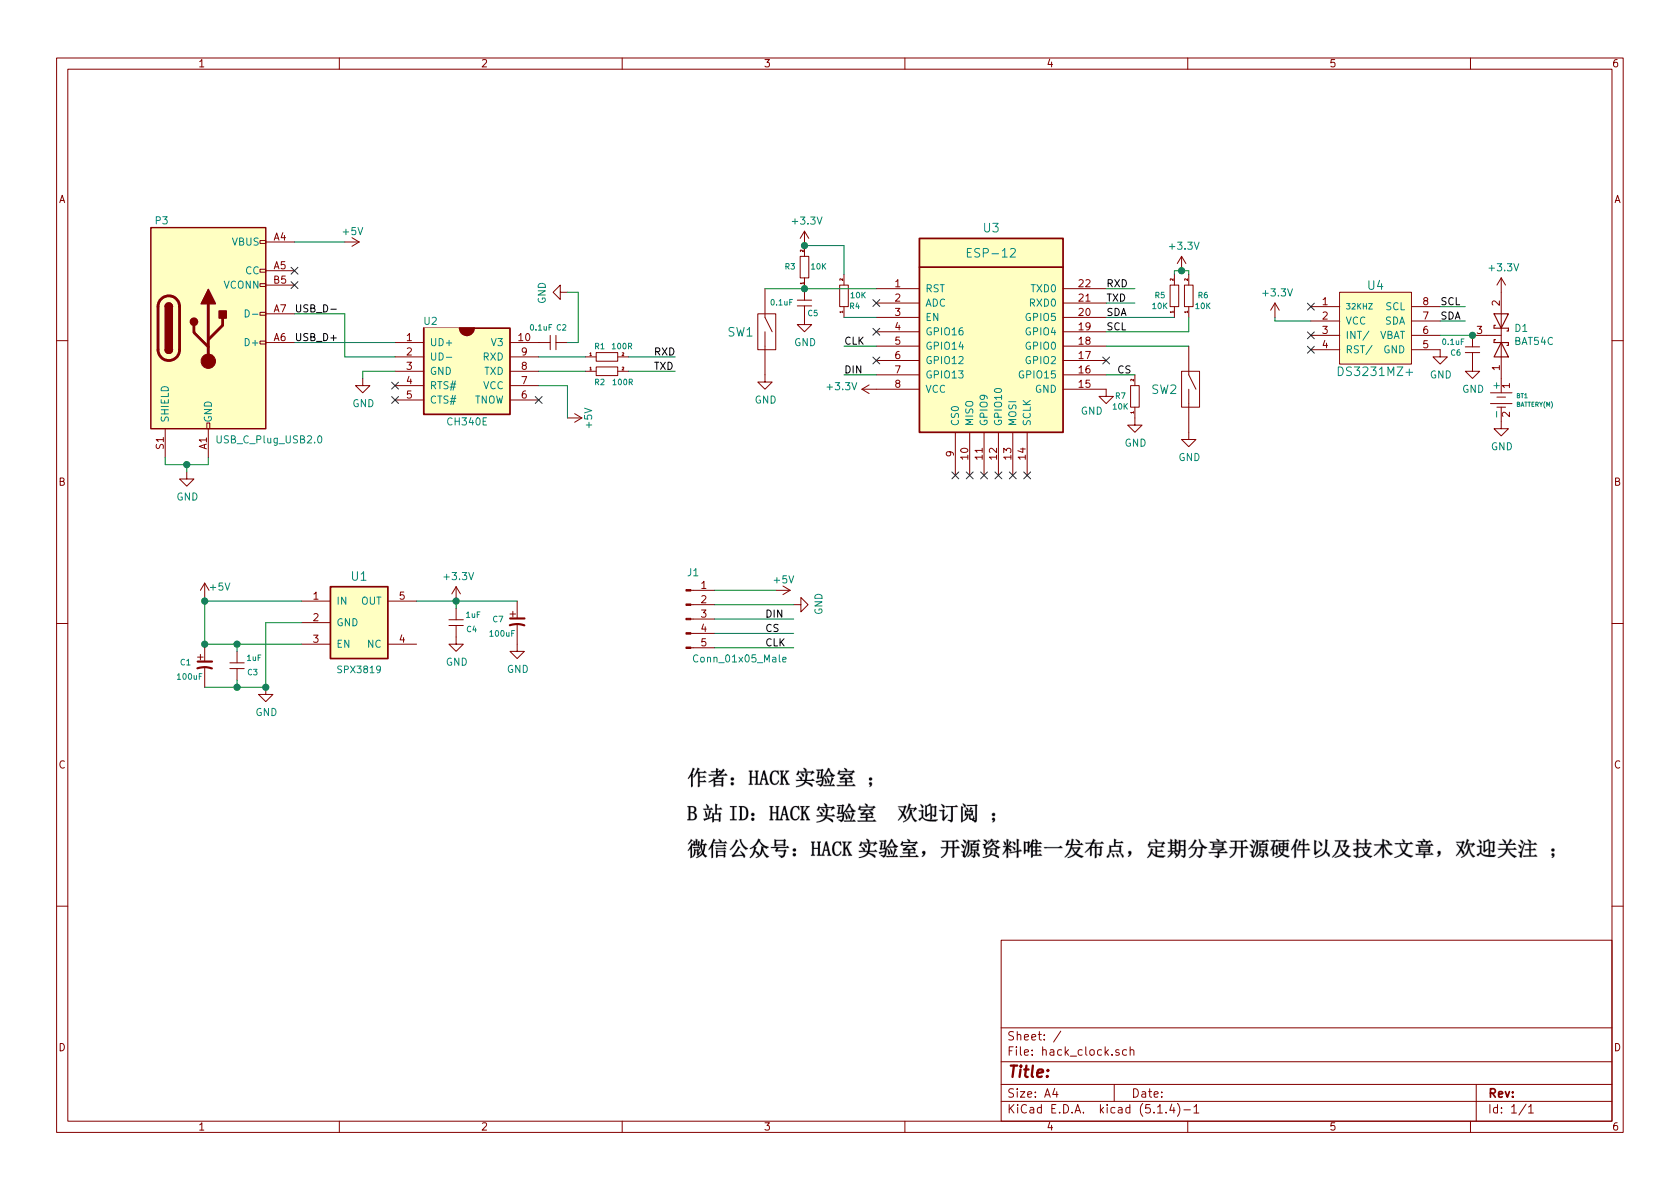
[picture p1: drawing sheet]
EESchema Schematic File Version 4
LIBS:hack_clock-cache
EELAYER 30 0
EELAYER END
$Descr A4 11693 8268
encoding utf-8
Sheet 1 1
Title ""
Date ""
Rev ""
Comp ""
Comment1 ""
Comment2 ""
Comment3 ""
Comment4 ""
$EndDescr
$Comp
L Connector:USB_C_Plug_USB2.0 P3
U 1 1
P 1450 2275
F 0 "P3" H 1125 3025 50  0000 C CNN
F 1 "USB_C_Plug_USB2.0" H 1875 1500 50  0000 C CNN
F 2 "NewLibCool:USB-Type-C" H 1600 2275 50  0001 C CNN
F 3 "https://www.usb.org/sites/default/files/documents/usb_type-c.zip" H 1600 2275 50  0001 C CNN
	1    1450 2275
	1    0    0    -1  
$EndComp
Text Label 2050 2375 0    50   ~ 0
USB_D+
Text Label 2050 2175 0    50   ~ 0
USB_D-
Wire Wire Line
	2050 2175 2400 2175
NoConn ~ 2050 1875
NoConn ~ 2050 1975
$Comp
L power:GND #PWR0119
U 1 1
P 1300 3275
F 0 "#PWR0119" H 1300 3025 50  0001 C CNN
F 1 "GND" H 1305 3102 50  0000 C CNN
F 2 "" H 1300 3275 50  0001 C CNN
F 3 "" H 1300 3275 50  0001 C CNN
	1    1300 3275
	1    0    0    -1  
$EndComp
Wire Wire Line
	1150 3175 1150 3225
Wire Wire Line
	1150 3225 1300 3225
Wire Wire Line
	1450 3225 1450 3175
Wire Wire Line
	1300 3225 1300 3275
Connection ~ 1300 3225
Wire Wire Line
	1300 3225 1450 3225
$Comp
L LibCool:CH340E U2
U 1 1
P 3250 2575
F 0 "U2" H 3050 2925 50  0000 R CNN
F 1 "CH340E" H 3400 2225 50  0000 R CNN
F 2 "Package_SO:TSSOP-10_3x3mm_P0.5mm" H 3250 2575 50  0001 C CNN
F 3 "" H 3250 2575 50  0001 C CNN
	1    3250 2575
	1    0    0    -1  
$EndComp
NoConn ~ 3750 2775
$Comp
L power:+5V #PWR0107
U 1 1
P 3950 2900
F 0 "#PWR0107" H 3950 2750 50  0001 C CNN
F 1 "+5V" H 3875 3050 50  0000 L CNN
F 2 "" H 3950 2900 50  0001 C CNN
F 3 "" H 3950 2900 50  0001 C CNN
	1    3950 2900
	0    1    1    0   
$EndComp
$Comp
L LibCool:C(MM) C2
U 1 1
P 3850 2375
F 0 "C2" H 3750 2275 39  0000 L CNN
F 1 "0.1uF" H 3850 2275 39  0000 L CNN
F 2 "NewLibCool:0603_C" H 3888 2225 30  0001 C CNN
F 3 "" H 3850 2375 60  0000 C CNN
	1    3850 2375
	-1   0    0    1   
$EndComp
$Comp
L power:GND #PWR0108
U 1 1
P 3950 2025
F 0 "#PWR0108" H 3950 1775 50  0001 C CNN
F 1 "GND" H 3955 1852 50  0000 C CNN
F 2 "" H 3950 2025 50  0001 C CNN
F 3 "" H 3950 2025 50  0001 C CNN
	1    3950 2025
	0    1    1    0   
$EndComp
Wire Wire Line
	4075 2475 3750 2475
Wire Wire Line
	3750 2575 4075 2575
Wire Wire Line
	3950 2375 4025 2375
Wire Wire Line
	4025 2375 4025 2025
Wire Wire Line
	4025 2025 3950 2025
Wire Wire Line
	3950 2900 3950 2675
Wire Wire Line
	3950 2675 3750 2675
$Comp
L LibCool:MIC5233(M) U1
U 1 1
P 2500 4325
F 0 "U1" H 2500 4650 60  0000 C CNN
F 1 "SPX3819" H 2500 4000 47  0000 C CNN
F 2 "NewLibCool:SOT23-5" H 2600 3975 60  0001 C CNN
F 3 "" H 2600 3975 60  0000 C CNN
	1    2500 4325
	1    0    0    -1  
$EndComp
Wire Wire Line
	2050 2375 2750 2375
Wire Wire Line
	2400 2175 2400 2475
Wire Wire Line
	2400 2475 2750 2475
$Comp
L power:GND #PWR0101
U 1 1
P 2525 2625
F 0 "#PWR0101" H 2525 2375 50  0001 C CNN
F 1 "GND" H 2530 2452 50  0000 C CNN
F 2 "" H 2525 2625 50  0001 C CNN
F 3 "" H 2525 2625 50  0001 C CNN
	1    2525 2625
	1    0    0    -1  
$EndComp
Wire Wire Line
	2750 2575 2525 2575
Wire Wire Line
	2525 2575 2525 2625
NoConn ~ 2750 2675
NoConn ~ 2750 2775
$Comp
L power:+5V #PWR0102
U 1 1
P 1425 4150
F 0 "#PWR0102" H 1425 4000 50  0001 C CNN
F 1 "+5V" H 1450 4225 50  0000 L CNN
F 2 "" H 1425 4150 50  0001 C CNN
F 3 "" H 1425 4150 50  0001 C CNN
	1    1425 4150
	1    0    0    -1  
$EndComp
Wire Wire Line
	2100 4175 1425 4175
Wire Wire Line
	1425 4175 1425 4150
Wire Wire Line
	1425 4175 1425 4475
Connection ~ 1425 4175
$Comp
L power:GND #PWR0103
U 1 1
P 1850 4775
F 0 "#PWR0103" H 1850 4525 50  0001 C CNN
F 1 "GND" H 1855 4602 50  0000 C CNN
F 2 "" H 1850 4775 50  0001 C CNN
F 3 "" H 1850 4775 50  0001 C CNN
	1    1850 4775
	1    0    0    -1  
$EndComp
Wire Wire Line
	2100 4325 1850 4325
$Comp
L LibCool:C(MM) C3
U 1 1
P 1650 4625
F 0 "C3" V 1600 4475 39  0000 L CNN
F 1 "1uF" V 1700 4450 39  0000 L CNN
F 2 "NewLibCool:0603_C" H 1688 4475 30  0001 C CNN
F 3 "" H 1650 4625 60  0000 C CNN
	1    1650 4625
	0    -1   -1   0   
$EndComp
Connection ~ 1425 4475
$Comp
L LibCool:CC1 C1
U 1 1
P 1425 4625
F 0 "C1" H 1250 4650 40  0000 L CNN
F 1 "100uF" H 1225 4550 40  0000 L CNN
F 2 "NewLibCool:TantalC_SizeT_3528" H 1425 4625 60  0001 C CNN
F 3 "" H 1425 4625 60  0000 C CNN
	1    1425 4625
	1    0    0    -1  
$EndComp
Wire Wire Line
	1425 4775 1650 4775
Wire Wire Line
	1850 4325 1850 4775
Connection ~ 1850 4775
Wire Wire Line
	1425 4475 1650 4475
Wire Wire Line
	1650 4525 1650 4475
Connection ~ 1650 4475
Wire Wire Line
	1650 4475 2100 4475
Wire Wire Line
	1650 4725 1650 4775
Connection ~ 1650 4775
Wire Wire Line
	1650 4775 1850 4775
Wire Wire Line
	2900 4175 3175 4175
$Comp
L power:+3.3V #PWR0104
U 1 1
P 3175 4175
F 0 "#PWR0104" H 3175 4025 50  0001 C CNN
F 1 "+3.3V" H 3190 4348 50  0000 C CNN
F 2 "" H 3175 4175 50  0001 C CNN
F 3 "" H 3175 4175 50  0001 C CNN
	1    3175 4175
	1    0    0    -1  
$EndComp
Connection ~ 3175 4175
$Comp
L LibCool:C(MM) C4
U 1 1
P 3175 4325
F 0 "C4" V 3125 4175 39  0000 L CNN
F 1 "1uF" V 3225 4150 39  0000 L CNN
F 2 "NewLibCool:0603_C" H 3213 4175 30  0001 C CNN
F 3 "" H 3175 4325 60  0000 C CNN
	1    3175 4325
	0    -1   -1   0   
$EndComp
Wire Wire Line
	3175 4225 3175 4175
$Comp
L power:GND #PWR0105
U 1 1
P 3175 4425
F 0 "#PWR0105" H 3175 4175 50  0001 C CNN
F 1 "GND" H 3180 4252 50  0000 C CNN
F 2 "" H 3175 4425 50  0001 C CNN
F 3 "" H 3175 4425 50  0001 C CNN
	1    3175 4425
	1    0    0    -1  
$EndComp
$Comp
L LibCool:ESP-12 U3
U 1 1
P 6900 2350
F 0 "U3" H 6900 3125 60  0000 C CNN
F 1 "ESP-12" H 6900 2950 60  0000 C CNN
F 2 "RF_Module:ESP-12E" H 7650 2150 60  0001 C CNN
F 3 "" H 7650 2150 60  0000 C CNN
	1    6900 2350
	1    0    0    -1  
$EndComp
Text Label 4550 2475 0    50   ~ 0
RXD
Text Label 4550 2575 0    50   ~ 0
TXD
Text Label 7700 2000 0    50   ~ 0
RXD
Text Label 7700 2100 0    50   ~ 0
TXD
Wire Wire Line
	7700 2000 7900 2000
Wire Wire Line
	7700 2100 7900 2100
$Comp
L LibCool:RES(M) R1
U 1 1
P 4225 2475
F 0 "R1" H 4175 2550 39  0000 C CNN
F 1 "100R" H 4330 2550 39  0000 C CNN
F 2 "NewLibCool:0603_R" H 4225 2475 60  0001 C CNN
F 3 "" H 4225 2475 60  0000 C CNN
	1    4225 2475
	1    0    0    -1  
$EndComp
$Comp
L LibCool:RES(M) R2
U 1 1
P 4225 2575
F 0 "R2" H 4175 2500 39  0000 C CNN
F 1 "100R" H 4335 2500 39  0000 C CNN
F 2 "NewLibCool:0603_R" H 4225 2575 60  0001 C CNN
F 3 "" H 4225 2575 60  0000 C CNN
	1    4225 2575
	1    0    0    -1  
$EndComp
Wire Wire Line
	4375 2475 4700 2475
Wire Wire Line
	4375 2575 4700 2575
$Comp
L LibCool:C(MM) C5
U 1 1
P 5600 2100
F 0 "C5" V 5525 2000 39  0000 L CNN
F 1 "0.1uF" V 5600 2175 39  0000 L CNN
F 2 "NewLibCool:0603_C" H 5638 1950 30  0001 C CNN
F 3 "" H 5600 2100 60  0000 C CNN
	1    5600 2100
	0    -1   -1   0   
$EndComp
Wire Wire Line
	5600 2000 6100 2000
$Comp
L LibCool:RES(M) R3
U 1 1
P 5600 1850
F 0 "R3" V 5600 1950 39  0000 C CNN
F 1 "10K" V 5600 1750 39  0000 C CNN
F 2 "NewLibCool:0603_R" H 5600 1850 60  0001 C CNN
F 3 "" H 5600 1850 60  0000 C CNN
	1    5600 1850
	0    -1   -1   0   
$EndComp
Connection ~ 5600 2000
$Comp
L power:+3.3V #PWR0106
U 1 1
P 5600 1700
F 0 "#PWR0106" H 5600 1550 50  0001 C CNN
F 1 "+3.3V" H 5615 1873 50  0000 C CNN
F 2 "" H 5600 1700 50  0001 C CNN
F 3 "" H 5600 1700 50  0001 C CNN
	1    5600 1700
	1    0    0    -1  
$EndComp
$Comp
L power:GND #PWR0109
U 1 1
P 5600 2200
F 0 "#PWR0109" H 5600 1950 50  0001 C CNN
F 1 "GND" H 5605 2027 50  0000 C CNN
F 2 "" H 5600 2200 50  0001 C CNN
F 3 "" H 5600 2200 50  0001 C CNN
	1    5600 2200
	1    0    0    -1  
$EndComp
$Comp
L LibCool:RES(M) R4
U 1 1
P 5875 2050
F 0 "R4" V 5800 1975 39  0000 C CNN
F 1 "10K" V 5875 1950 39  0000 C CNN
F 2 "NewLibCool:0603_R" H 5875 2050 60  0001 C CNN
F 3 "" H 5875 2050 60  0000 C CNN
	1    5875 2050
	0    -1   -1   0   
$EndComp
Wire Wire Line
	6100 2200 5875 2200
Wire Wire Line
	5600 1700 5875 1700
Wire Wire Line
	5875 1700 5875 1900
Connection ~ 5600 1700
NoConn ~ 6100 2100
NoConn ~ 6100 2300
$Comp
L LibCool:switch SW1
U 1 1
P 5325 2300
F 0 "SW1" V 5325 2225 60  0000 R CNN
F 1 "switch" V 5250 2675 60  0001 R CNN
F 2 "NewLibCool:SWITCH_PUSH" H 5325 3300 60  0001 C CNN
F 3 "" H 5045 1825 60  0001 C CNN
	1    5325 2300
	0    1    1    0   
$EndComp
Wire Wire Line
	5325 2000 5600 2000
$Comp
L power:GND #PWR0110
U 1 1
P 5325 2600
F 0 "#PWR0110" H 5325 2350 50  0001 C CNN
F 1 "GND" H 5330 2427 50  0000 C CNN
F 2 "" H 5325 2600 50  0001 C CNN
F 3 "" H 5325 2600 50  0001 C CNN
	1    5325 2600
	1    0    0    -1  
$EndComp
Wire Wire Line
	6100 2400 5875 2400
Wire Wire Line
	6100 2600 5875 2600
Text Label 5875 2400 0    50   ~ 0
CLK
Text Label 5875 2600 0    50   ~ 0
DIN
NoConn ~ 6100 2500
Text Label 7775 2600 0    50   ~ 0
CS
Wire Wire Line
	7700 2600 7900 2600
Text Label 7700 2200 0    50   ~ 0
SDA
Text Label 7700 2300 0    50   ~ 0
SCL
NoConn ~ 7700 2500
NoConn ~ 6650 3300
NoConn ~ 6750 3300
NoConn ~ 6850 3300
NoConn ~ 6950 3300
NoConn ~ 7050 3300
NoConn ~ 7150 3300
$Comp
L power:+3.3V #PWR0111
U 1 1
P 6100 2700
F 0 "#PWR0111" H 6100 2550 50  0001 C CNN
F 1 "+3.3V" V 6115 2828 50  0000 L CNN
F 2 "" H 6100 2700 50  0001 C CNN
F 3 "" H 6100 2700 50  0001 C CNN
	1    6100 2700
	0    -1   -1   0   
$EndComp
$Comp
L power:GND #PWR0112
U 1 1
P 7700 2700
F 0 "#PWR0112" H 7700 2450 50  0001 C CNN
F 1 "GND" H 7600 2550 50  0000 C CNN
F 2 "" H 7700 2700 50  0001 C CNN
F 3 "" H 7700 2700 50  0001 C CNN
	1    7700 2700
	1    0    0    -1  
$EndComp
$Comp
L power:GND #PWR0113
U 1 1
P 8275 3000
F 0 "#PWR0113" H 8275 2750 50  0001 C CNN
F 1 "GND" H 8280 2827 50  0000 C CNN
F 2 "" H 8275 3000 50  0001 C CNN
F 3 "" H 8275 3000 50  0001 C CNN
	1    8275 3000
	1    0    0    -1  
$EndComp
Wire Wire Line
	2050 1675 2400 1675
$Comp
L power:+5V #PWR0120
U 1 1
P 2400 1675
F 0 "#PWR0120" H 2400 1525 50  0001 C CNN
F 1 "+5V" V 2325 1650 50  0000 L CNN
F 2 "" H 2400 1675 50  0001 C CNN
F 3 "" H 2400 1675 50  0001 C CNN
	1    2400 1675
	0    1    1    0   
$EndComp
$Comp
L LibCool:RES(M) R5
U 1 1
P 8175 2050
F 0 "R5" V 8175 2150 39  0000 C CNN
F 1 "10K" V 8100 2150 39  0000 C CNN
F 2 "NewLibCool:0603_R" H 8175 2050 60  0001 C CNN
F 3 "" H 8175 2050 60  0000 C CNN
	1    8175 2050
	0    -1   -1   0   
$EndComp
$Comp
L LibCool:RES(M) R6
U 1 1
P 8275 2050
F 0 "R6" V 8275 1950 39  0000 C CNN
F 1 "10K" V 8200 1950 39  0000 C CNN
F 2 "NewLibCool:0603_R" H 8275 2050 60  0001 C CNN
F 3 "" H 8275 2050 60  0000 C CNN
	1    8275 2050
	0    -1   -1   0   
$EndComp
Wire Wire Line
	7700 2200 8175 2200
Wire Wire Line
	8275 2300 8275 2200
Wire Wire Line
	7700 2300 8275 2300
Wire Wire Line
	8175 1900 8175 1875
Wire Wire Line
	8175 1875 8225 1875
Wire Wire Line
	8275 1875 8275 1900
$Comp
L power:+3.3V #PWR0114
U 1 1
P 8225 1875
F 0 "#PWR0114" H 8225 1725 50  0001 C CNN
F 1 "+3.3V" H 8240 2048 50  0000 C CNN
F 2 "" H 8225 1875 50  0001 C CNN
F 3 "" H 8225 1875 50  0001 C CNN
	1    8225 1875
	1    0    0    -1  
$EndComp
Connection ~ 8225 1875
Wire Wire Line
	8225 1875 8275 1875
$Comp
L LibCool:DS3231 U4
U 1 1
P 9575 2275
F 0 "U4" H 9575 2575 60  0000 C CNN
F 1 "DS3231MZ+" H 9575 1975 60  0000 C CNN
F 2 "NewLibCool:SOP-8" H 9575 2275 60  0001 C CNN
F 3 "" H 9575 2275 60  0000 C CNN
	1    9575 2275
	1    0    0    -1  
$EndComp
Text Label 10025 2125 0    50   ~ 0
SCL
Text Label 10025 2225 0    50   ~ 0
SDA
Wire Wire Line
	10025 2125 10200 2125
Wire Wire Line
	10025 2225 10200 2225
NoConn ~ 9125 2125
$Comp
L power:+3.3V #PWR0115
U 1 1
P 8875 2200
F 0 "#PWR0115" H 8875 2050 50  0001 C CNN
F 1 "+3.3V" H 8890 2373 50  0000 C CNN
F 2 "" H 8875 2200 50  0001 C CNN
F 3 "" H 8875 2200 50  0001 C CNN
	1    8875 2200
	1    0    0    -1  
$EndComp
Wire Wire Line
	9125 2225 8875 2225
Wire Wire Line
	8875 2225 8875 2200
NoConn ~ 9125 2325
NoConn ~ 9125 2425
$Comp
L power:GND #PWR0116
U 1 1
P 10025 2425
F 0 "#PWR0116" H 10025 2175 50  0001 C CNN
F 1 "GND" H 10030 2252 50  0000 C CNN
F 2 "" H 10025 2425 50  0001 C CNN
F 3 "" H 10025 2425 50  0001 C CNN
	1    10025 2425
	1    0    0    -1  
$EndComp
$Comp
L LibCool:BATTERY(M) BT1
U 1 1
P 10450 2775
F 0 "BT1" V 10420 2878 30  0000 L CNN
F 1 "BATTERY(M)" V 10480 2878 30  0000 L CNN
F 2 "NewLibCool:CR1220-SMD" H 10450 2775 60  0001 C CNN
F 3 "" H 10450 2775 60  0000 C CNN
	1    10450 2775
	0    1    1    0   
$EndComp
$Comp
L LibCool:BAT54C D1
U 1 1
P 10450 2325
F 0 "D1" V 10496 2413 50  0000 L CNN
F 1 "BAT54C" V 10405 2413 50  0000 L CNN
F 2 "NewLibCool:SOT-23" H 10450 2325 50  0001 C CNN
F 3 "" H 10450 2325 50  0001 C CNN
	1    10450 2325
	0    1    -1   0   
$EndComp
Wire Wire Line
	10025 2325 10250 2325
$Comp
L power:GND #PWR0117
U 1 1
P 10450 2925
F 0 "#PWR0117" H 10450 2675 50  0001 C CNN
F 1 "GND" H 10455 2752 50  0000 C CNN
F 2 "" H 10450 2925 50  0001 C CNN
F 3 "" H 10450 2925 50  0001 C CNN
	1    10450 2925
	1    0    0    -1  
$EndComp
$Comp
L power:+3.3V #PWR0118
U 1 1
P 10450 2025
F 0 "#PWR0118" H 10450 1875 50  0001 C CNN
F 1 "+3.3V" H 10465 2198 50  0000 C CNN
F 2 "" H 10450 2025 50  0001 C CNN
F 3 "" H 10450 2025 50  0001 C CNN
	1    10450 2025
	1    0    0    -1  
$EndComp
$Comp
L LibCool:C(MM) C6
U 1 1
P 10250 2425
F 0 "C6" V 10225 2500 39  0000 L CNN
F 1 "0.1uF" V 10300 2475 39  0000 L CNN
F 2 "NewLibCool:0603_C" H 10288 2275 30  0001 C CNN
F 3 "" H 10250 2425 60  0000 C CNN
	1    10250 2425
	0    -1   -1   0   
$EndComp
Connection ~ 10250 2325
$Comp
L power:GND #PWR0121
U 1 1
P 10250 2525
F 0 "#PWR0121" H 10250 2275 50  0001 C CNN
F 1 "GND" H 10255 2352 50  0000 C CNN
F 2 "" H 10250 2525 50  0001 C CNN
F 3 "" H 10250 2525 50  0001 C CNN
	1    10250 2525
	1    0    0    -1  
$EndComp
$Comp
L Connector:Conn_01x05_Male J1
U 1 1
P 4775 4300
F 0 "J1" H 4825 4625 50  0000 C CNN
F 1 "Conn_01x05_Male" H 5150 4025 50  0000 C CNN
F 2 "Connector_PinHeader_2.00mm:PinHeader_1x05_P2.00mm_Vertical" H 4775 4300 50  0001 C CNN
F 3 "~" H 4775 4300 50  0001 C CNN
	1    4775 4300
	1    0    0    -1  
$EndComp
Wire Wire Line
	4975 4100 5400 4100
Wire Wire Line
	4975 4200 5525 4200
Wire Wire Line
	4975 4300 5525 4300
Wire Wire Line
	4975 4400 5525 4400
Wire Wire Line
	4975 4500 5525 4500
$Comp
L power:+5V #PWR0122
U 1 1
P 5400 4100
F 0 "#PWR0122" H 5400 3950 50  0001 C CNN
F 1 "+5V" V 5325 4075 50  0000 L CNN
F 2 "" H 5400 4100 50  0001 C CNN
F 3 "" H 5400 4100 50  0001 C CNN
	1    5400 4100
	0    1    1    0   
$EndComp
$Comp
L power:GND #PWR0123
U 1 1
P 5525 4200
F 0 "#PWR0123" H 5525 3950 50  0001 C CNN
F 1 "GND" H 5530 4027 50  0000 C CNN
F 2 "" H 5525 4200 50  0001 C CNN
F 3 "" H 5525 4200 50  0001 C CNN
	1    5525 4200
	0    -1   -1   0   
$EndComp
Text Label 5325 4400 0    50   ~ 0
CS
Text Label 5325 4300 0    50   ~ 0
DIN
Text Label 5325 4500 0    50   ~ 0
CLK
$Comp
L LibCool:CC1 C7
U 1 1
P 3600 4325
F 0 "C7" H 3425 4350 40  0000 L CNN
F 1 "100uF" H 3400 4250 40  0000 L CNN
F 2 "NewLibCool:TantalC_SizeT_3528" H 3600 4325 60  0001 C CNN
F 3 "" H 3600 4325 60  0000 C CNN
	1    3600 4325
	1    0    0    -1  
$EndComp
$Comp
L power:GND #PWR0124
U 1 1
P 3600 4475
F 0 "#PWR0124" H 3600 4225 50  0001 C CNN
F 1 "GND" H 3605 4302 50  0000 C CNN
F 2 "" H 3600 4475 50  0001 C CNN
F 3 "" H 3600 4475 50  0001 C CNN
	1    3600 4475
	1    0    0    -1  
$EndComp
Wire Wire Line
	3175 4175 3600 4175
$Comp
L LibCool:RES(M) R7
U 1 1
P 7900 2750
F 0 "R7" V 7900 2850 39  0000 C CNN
F 1 "10K" V 7825 2850 39  0000 C CNN
F 2 "NewLibCool:0603_R" H 7900 2750 60  0001 C CNN
F 3 "" H 7900 2750 60  0000 C CNN
	1    7900 2750
	0    -1   -1   0   
$EndComp
$Comp
L power:GND #PWR0125
U 1 1
P 7900 2900
F 0 "#PWR0125" H 7900 2650 50  0001 C CNN
F 1 "GND" H 7905 2727 50  0000 C CNN
F 2 "" H 7900 2900 50  0001 C CNN
F 3 "" H 7900 2900 50  0001 C CNN
	1    7900 2900
	1    0    0    -1  
$EndComp
$Comp
L LibCool:switch SW2
U 1 1
P 8275 2700
F 0 "SW2" V 8275 2625 60  0000 R CNN
F 1 "switch" V 8200 3075 60  0001 R CNN
F 2 "NewLibCool:SWITCH_PUSH" H 8275 3700 60  0001 C CNN
F 3 "" H 7995 2225 60  0001 C CNN
	1    8275 2700
	0    1    1    0   
$EndComp
Wire Wire Line
	7700 2400 8275 2400
$EndSCHEMATC
